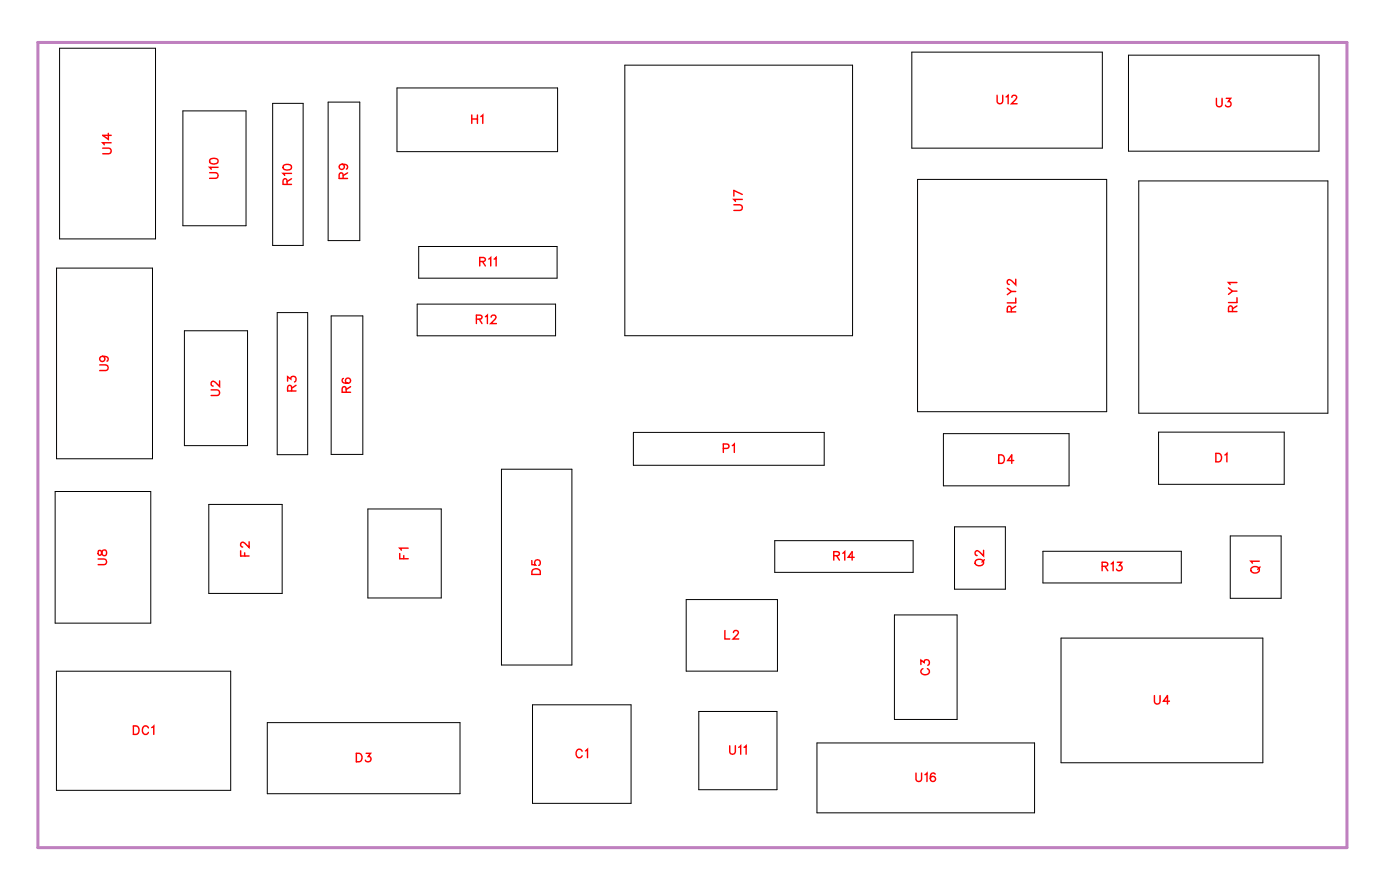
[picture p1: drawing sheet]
<svg xmlns="http://www.w3.org/2000/svg" width="117mm" height="74mm" viewBox="0 0 117 74" stroke-linecap="round" stroke-linejoin="round" font-family="sans-serif">
<path d="M3.2 3.6h109.7v67.4h-109.7z" fill="none" stroke="#bf80bf" stroke-width=".25"/>
<g fill="none" stroke="#000" stroke-width=".08">
<path d="M5 4h8v16h-8zM15.3 9.3h5.3v9.6h-5.3zM22.9 8.7h2.5v11.9h-2.5zM27.5 8.6h2.7v11.6h-2.7zM33.3 7.4h13.4v5.3h-13.4zM52.4 5.5h19.1v22.6h-19.1zM76.4 4.4h16v8h-16zM76.9 15h15.9v19.5h-15.9zM94.6 4.6h16v8.1h-16zM95.5 15.2h15.8v19.4h-15.8zM4.7 22.5h8.1v15.9h-8.1zM15.5 27.7h5.2v9.6h-5.2z"/>
<path d="M23.2 26.2h2.6v11.9h-2.6zM27.8 26.5h2.6v11.6h-2.6zM35 25.5h11.6v2.6h-11.6zM35.1 20.6h11.6v2.7h-11.6zM42 39.3h5.9v16.4h-5.9zM53.1 36.2h16v2.8h-16zM79.1 36.3h10.5v4.4h-10.5zM97.1 36.2h10.5v4.4h-10.5zM4.6 41.2h8v11h-8zM4.7 56.2h14.6v10h-14.6zM17.5 42.2h6.2v7.5h-6.2zM30.8 42.6h6.2v7.5h-6.2z"/>
<path d="M44.6 59h8.3v8.3h-8.3zM57.5 50.2h7.7v6h-7.7zM58.6 59.6h6.5v6.5h-6.5zM64.9 45.3h11.6v2.6h-11.6zM75 51.5h5.2v8.8h-5.2zM80 44.1h4.3v5.2h-4.3zM87.4 46.2h11.6v2.6h-11.6zM88.9 53.4h17v10.5h-17zM103.1 44.9h4.3v5.2h-4.3zM22.4 60.5h16.2v6h-16.2zM68.5 62.2h18.2v5.9h-18.2z"/>
</g>
<g fill="none" stroke="#f00" stroke-width=".12">
<path d="M8.6 12.4h.5l.2 .2-.1 .2-.6 .1M9.1 11.2v.5l-.5-.4h.7M9.3 12h-.7l.1 .1M17.6 14.5h.5l.2 .2-.1 .2h-.6M17.6 13.4l.3-.1a.3 .3 0 0 1 .4 .2 .38 .38 0 0 1-.4 .2 .38 .38 0 0 1-.3-.2zM18.3 14h-.7l.1 .2M23.8 13.9l.2-.1a.3 .3 0 0 1 .4 .2 .38 .38 0 0 1-.3 .2 .38 .38 0 0 1-.4-.2zM24.1 15.4l-.1-.4h-.1l-.2 .1v.3h.7M24.4 14.5h-.7l.2 .2M24.4 15l-.3 .2M28.7 13.8a.22 .22 0 0 1 .2 .3 .22 .22 0 0 1-.4 0 .22 .22 0 0 1 0-.3h.2a.34 .34 0 0 1 .4 .2l-.1 .2M28.8 14.9l-.1-.4h-.1l-.2 .1v.3h.7"/>
<path d="M29.1 14.5l-.3 .2M39.5 9.6v.7M39.5 10h.5M40 9.6v.7M40.3 9.8l.2-.2v.7M61.5 17.2h.5l.2 .2-.1 .2h-.6M62.2 16.7h-.7l.1 .2M62.2 16.3l-.7-.4v.5M83.6 8v.5l.2 .2 .2-.1 .1-.6M84.3 8.1l.2-.1v.7M84.8 8.2l.1-.2h.2l.1 .1-.1 .3-.3 .3h.5M102 8.2v.5l.2 .2 .2-.1v-.6"/>
<path d="M102.8 8.2h.4l-.2 .3a.24 .24 0 0 1 .1 .4 .24 .24 0 0 1-.4-.1M8.4 30.6h.5l.2 .2-.1 .2h-.6M8.6 29.8a.22 .22 0 0 1 .2 .3 .22 .22 0 0 1-.4 .1 .22 .22 0 0 1 .1-.3l.1-.1a.34 .34 0 0 1 .5 .3l-.1 .1M17.7 32.7h.5l.2 .2-.1 .2h-.6M18.4 31.9v.5l-.3-.4-.3-.1-.1 .2v.1l.2 .1M24.1 31.9v-.3l.3 .2a.24 .24 0 0 1 .4-.2 .24 .24 0 0 1-.1 .4M24.4 32.7v-.4h-.2l-.1 .1v.3h.7M24.8 32.3l-.4 .2M28.8 31.7h-.1a.35 .35 0 0 0 .3 .5 .35 .35 0 0 0 .4-.3 .22 .22 0 0 0-.2-.2 .22 .22 0 0 0-.2 .2 .22 .22 0 0 0 .2 .2M29 32.9v-.4l-.2-.1-.1 .2v.3h.7M29.4 32.4l-.4 .2M39.9 26.7h.4l.1-.2-.2-.1h-.3v.7"/>
<path d="M40.2 26.7l.2 .4M40.2 21.9h.4l.1-.2-.2-.1h-.3v.7M40.4 21.9l.3 .4M40.7 26.5l.2-.1v.7M41 21.7l.1-.1v.7M41.2 26.6l.1-.2h.1l.2 .1-.1 .3-.4 .3h.5M41.4 21.7l.2-.1v.7M60.6 37.6l.4-.1 .1-.2-.5-.1v.7M61.4 37.3l.2-.1v.7M83.7 38.1h.3a.38 .38 0 0 1 .2 .4 .38 .38 0 0 1-.2 .3h-.3zM84.4 24.1l.4 .3M84.8 26.1l-.1-.4-.1-.1-.2 .2v.3h.7"/>
<path d="M85 38.6h-.5l.3-.5v.7M85.1 24.4h-.3l-.4 .3M85.1 23.4v.5l-.3-.4-.2-.1-.2 .2v.1l.2 .1M85.1 25.6l-.3 .3M85.1 25v.4h-.7M101.9 38h.3a.38 .38 0 0 1 .2 .3 .38 .38 0 0 1-.2 .4h-.3zM102.7 38.1l.1-.1v.7M103 24.1l.3 .3M103.3 26.1v-.4l-.2-.1-.1 .2v.3h.7M103.7 24.4h-.4l-.3 .3M103.7 23.7h-.7l.1 .1M103.7 25.6l-.4 .3"/>
<path d="M103.7 24.9v.4h-.7M8.2 46.8h.5l.2 .2-.1 .3h-.6M8.3 46.1v.4h.1l.3-.4a.24 .24 0 0 1 .2 .2 .24 .24 0 0 1-.2 .2l-.1-.1-.1-.3zM20.2 46.1v.5h.7M20.5 46.3v.3M20.9 45.4v.5l-.4-.4-.2-.1-.1 .1v.2l.1 .1M33.5 46.4v.4h.7M33.8 46.5v.3M34.2 45.9h-.7l.1 .2M44.6 47v.3h.3a.25 .25 0 0 1 0-.4 .25 .25 0 0 1 .4 .1 .25 .25 0 0 1-.1 .4M44.7 47.7l.2-.1 .3 .1 .1 .4h-.7zM60.8 52.8v.7h.4"/>
<path d="M61.5 53l.1-.2h.2l.1 .1-.1 .3-.3 .3h.4M69.9 46.5h.4l.1-.2-.2-.1h-.3v.7M70.1 46.5l.3 .4M70.6 46.3l.2-.1v.7M71.6 46.7h-.5l.3-.5v.7M77.2 55.7v-.4l.3 .2a.24 .24 0 0 1 .3-.2 .24 .24 0 0 1 0 .4M77.4 56a.26 .26 0 0 0-.2 .3 .26 .26 0 0 0 .3 .2h.1a.26 .26 0 0 0 .3-.2 .26 .26 0 0 0-.2-.3M81.8 46.9a.35 .35 0 0 1 .5 0 .35 .35 0 0 1 .1 .3 .33 .33 0 0 1-.5 .2 .33 .33 0 0 1-.1-.5zM82.4 46.1v.5l-.3-.4-.2-.1-.2 .2v.1l.2 .1M82.5 46.9l-.2 .2M92.4 47.4h.4l.1-.2-.2-.1h-.3v.7M92.6 47.4l.3 .4"/>
<path d="M93.1 47.2l.2-.1v.7M93.7 47.1h.3l-.2 .3a.24 .24 0 0 1 .2 .3 .24 .24 0 0 1-.4 0M96.8 58.3v.5l.2 .2 .2-.1v-.6M98 58.7h-.5l.4-.4v.7M105 47.5a.35 .35 0 0 1 .4 0 .35 .35 0 0 1 .1 .4 .33 .33 0 0 1-.4 .1 .33 .33 0 0 1-.1-.5zM105.6 47h-.8l.2 .2M105.6 47.5l-.2 .2M11.2 60.8h.2a.38 .38 0 0 1 .3 .4 .38 .38 0 0 1-.3 .3h-.2zM12.4 61a.26 .26 0 0 0-.3-.2 .26 .26 0 0 0-.2 .3v.1a.26 .26 0 0 0 .2 .3 .26 .26 0 0 0 .3-.2M12.7 60.9l.2-.1v.7M29.9 63.1h.2a.38 .38 0 0 1 .3 .3 .38 .38 0 0 1-.3 .4h-.2zM30.7 63.1h.4l-.2 .3a.24 .24 0 0 1 .1 .3 .24 .24 0 0 1-.4 0"/>
<path d="M48.8 62.9a.26 .26 0 0 0-.3-.1 .26 .26 0 0 0-.2 .2v.2a.26 .26 0 0 0 .2 .3 .26 .26 0 0 0 .3-.2M49.1 62.9l.1-.1v.7M61.2 62.5v.5l.2 .2 .2-.1v-.6M61.9 62.6l.2-.1v.7M62.4 62.6l.1-.1v.7M76.8 64.7v.6l.2 .2 .2-.1 .1-.7M77.5 64.9l.2-.2v.8M78.4 64.8a.35 .35 0 0 0-.5 .2 .35 .35 0 0 0 .3 .5 .22 .22 0 0 0 .2-.2 .22 .22 0 0 0-.2-.3 .22 .22 0 0 0-.2 .2"/>
</g>
<g font-size="1.2" fill="#fff">
<text x="39.5" y="10.6">H1</text>
<text x="83.5" y="9">U12</text>
<text x="101.9" y="9.2">U3</text>
<text x="9.6" y="12.9" transform="rotate(-90 9.6 12.9)">U14</text>
<text x="18.6" y="15" transform="rotate(-90 18.6 15)">U10</text>
<text x="24.7" y="15.5" transform="rotate(-90 24.7 15.5)">R10</text>
<text x="29.4" y="15" transform="rotate(-90 29.4 15)">R9</text>
<text x="62.5" y="17.7" transform="rotate(-90 62.5 17.7)">U17</text>
<text x="40.1" y="22.6">R11</text>
<text x="39.9" y="27.4">R12</text>
<text x="85.4" y="26.2" transform="rotate(-90 85.4 26.2)">RLY2</text>
<text x="104" y="26.2" transform="rotate(-90 104 26.2)">RLY1</text>
<text x="9.4" y="31.1" transform="rotate(-90 9.4 31.1)">U9</text>
<text x="18.7" y="33.2" transform="rotate(-90 18.7 33.2)">U2</text>
<text x="25.1" y="32.8" transform="rotate(-90 25.1 32.8)">R3</text>
<text x="29.7" y="32.9" transform="rotate(-90 29.7 32.9)">R6</text>
<text x="60.6" y="38.2">P1</text>
<text x="83.7" y="39.1">D4</text>
<text x="101.9" y="39">D1</text>
<text x="9.2" y="47.4" transform="rotate(-90 9.2 47.4)">U8</text>
<text x="21.2" y="46.6" transform="rotate(-90 21.2 46.6)">F2</text>
<text x="34.5" y="46.9" transform="rotate(-90 34.5 46.9)">F1</text>
<text x="69.8" y="47.2">R14</text>
<text x="82.7" y="47.4" transform="rotate(-90 82.7 47.4)">Q2</text>
<text x="45.6" y="48.2" transform="rotate(-90 45.6 48.2)">D5</text>
<text x="60.7" y="53.8">L2</text>
<text x="92.3" y="48.1">R13</text>
<text x="105.9" y="48.1" transform="rotate(-90 105.9 48.1)">Q1</text>
<text x="78.2" y="56.6" transform="rotate(-90 78.2 56.6)">C3</text>
<text x="96.7" y="59.3">U4</text>
<text x="11.1" y="61.8">DC1</text>
<text x="29.8" y="64.1">D3</text>
<text x="48.2" y="63.8">C1</text>
<text x="61.1" y="63.5">U11</text>
<text x="76.7" y="65.8">U16</text>
</g>
</svg>
